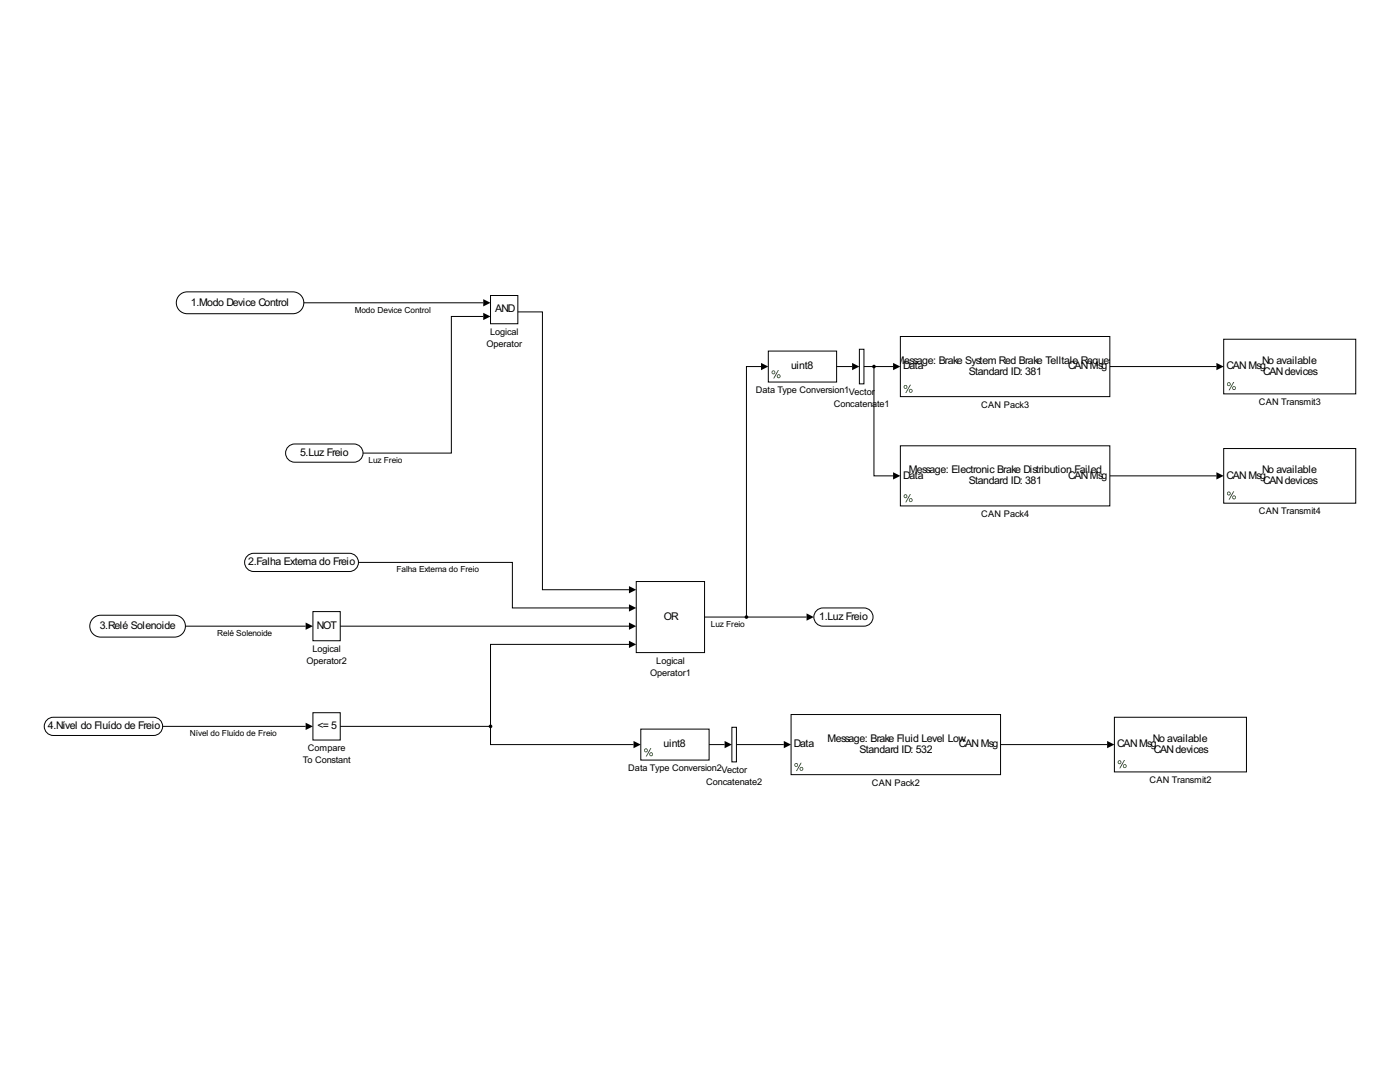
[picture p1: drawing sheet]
<svg xmlns="http://www.w3.org/2000/svg" width="279mm" height="216mm" viewBox="0 0 279 216" stroke-linecap="round" stroke-linejoin="round" font-family="sans-serif">
<path d="M97.9 59h5.4v5.6h-5.4z" fill="none" stroke="#000" stroke-width=".2"/>
<path d="M127 116h13.6v14.2h-13.6z" fill="#fff"/>
<path d="M127 116h13.6v14.2h-13.6z" fill="none" stroke="#000" stroke-width=".2"/>
<path d="M62.5 122h5.4v5.9h-5.4z" fill="#fff"/>
<path d="M62.5 122h5.4v5.9h-5.4z" fill="none" stroke="#000" stroke-width=".2"/>
<path d="M171.5 69.7h.9v6.9h-.9z" fill-rule="evenodd" fill="#fff"/>
<path d="M171.5 69.7h.9v6.9h-.9z" fill="none" stroke="#000" stroke-width=".2"/>
<path d="M171.6 76.4a.05 .05 0 0 1 .1 0 .05 .05 0 0 1-.1 0zM171.7 76.3v.2zM171.7 76.4a.05 .05 0 0 1 .1 0 .05 .05 0 0 1-.1 0zM171.7 76.4a.05 .05 0 0 0 .1 0 .05 .05 0 0 0-.1 0z" fill="#176508"/>
<path d="M153.3 70.1h13.7v6.1h-13.7z" fill-rule="evenodd" fill="#fff"/>
<path d="M153.3 70.1h13.7v6.1h-13.7z" fill="none" stroke="#000" stroke-width=".2"/>
<path d="M154 74.3a.38 .38 0 0 1 .7 0 .38 .38 0 0 1-.7 0zM154.1 74.3a.25 .25 0 0 0 .5 0 .25 .25 0 0 0-.5 0zM155.2 73.9h.2l-.9 1.6h-.2zM155 75.1a.4 .4 0 0 1 .8 0 .4 .4 0 0 1-.8 0zM155.2 75.1a.23 .23 0 0 0 .4 0 .23 .23 0 0 0-.4 0z" fill="#176508"/>
<path d="M35.8 58.9l1-.6 .6-.1h21.1a2.18 2.18 0 0 1 2.1 2.2 2.18 2.18 0 0 1-2.1 2.2h-21.1a2.18 2.18 0 0 1-2-1.3 2.18 2.18 0 0 1 .4-2.4z" fill="#fff"/>
<path d="M35.8 58.9l1-.6 .6-.1h21.1a2.18 2.18 0 0 1 2.1 2.2 2.18 2.18 0 0 1-2.1 2.2h-21.1a2.18 2.18 0 0 1-2-1.3 2.18 2.18 0 0 1 .4-2.4z" fill="none" stroke="#000" stroke-width=".2"/>
<path d="M18.6 123.4l.9-.6h.6h14.7a2.18 2.18 0 0 1 2.2 2.1 2.18 2.18 0 0 1-2.2 2.2h-14.7a2.18 2.18 0 0 1-2-1.3 2.18 2.18 0 0 1 .5-2.4z" fill="#fff"/>
<path d="M18.6 123.4l.9-.6h.6h14.7a2.18 2.18 0 0 1 2.2 2.1 2.18 2.18 0 0 1-2.2 2.2h-14.7a2.18 2.18 0 0 1-2-1.3 2.18 2.18 0 0 1 .5-2.4z" fill="none" stroke="#000" stroke-width=".2"/>
<path d="M57.5 89.1l.8-.4 .5-.1h11.8a1.82 1.82 0 0 1 1.8 1.8 1.82 1.82 0 0 1-1.8 1.8h-11.8a1.82 1.82 0 0 1-1.7-1.1 1.82 1.82 0 0 1 .4-2z" fill="#fff"/>
<path d="M57.5 89.1l.8-.4 .5-.1h11.8a1.82 1.82 0 0 1 1.8 1.8 1.82 1.82 0 0 1-1.8 1.8h-11.8a1.82 1.82 0 0 1-1.7-1.1 1.82 1.82 0 0 1 .4-2z" fill="none" stroke="#000" stroke-width=".2"/>
<path d="M49.4 110.9l.8-.4 .4-.1h19.1a1.82 1.82 0 0 1 1.8 1.8 1.82 1.82 0 0 1-1.8 1.8h-19.1a1.82 1.82 0 0 1-1.6-1.1 1.82 1.82 0 0 1 .4-2z" fill="#fff"/>
<path d="M49.4 110.9l.8-.4 .4-.1h19.1a1.82 1.82 0 0 1 1.8 1.8 1.82 1.82 0 0 1-1.8 1.8h-19.1a1.82 1.82 0 0 1-1.6-1.1 1.82 1.82 0 0 1 .4-2z" fill="none" stroke="#000" stroke-width=".2"/>
<path d="M163 121.8l.8-.4 .4-.1h8.2a1.82 1.82 0 0 1 1.8 1.8 1.82 1.82 0 0 1-1.8 1.8h-8.2a1.82 1.82 0 0 1-1.6-1.1 1.82 1.82 0 0 1 .4-2z" fill="#fff"/>
<path d="M163 121.8l.8-.4 .4-.1h8.2a1.82 1.82 0 0 1 1.8 1.8 1.82 1.82 0 0 1-1.8 1.8h-8.2a1.82 1.82 0 0 1-1.6-1.1 1.82 1.82 0 0 1 .4-2z" fill="none" stroke="#000" stroke-width=".2"/>
<path d="M9.4 143.7l.8-.5 .4-.1h20a1.82 1.82 0 0 1 1.9 1.8 1.82 1.82 0 0 1-1.9 1.9h-20a1.82 1.82 0 0 1-1.6-1.2 1.82 1.82 0 0 1 .4-1.9z" fill="#fff"/>
<path d="M9.4 143.7l.8-.5 .4-.1h20a1.82 1.82 0 0 1 1.9 1.8 1.82 1.82 0 0 1-1.9 1.9h-20a1.82 1.82 0 0 1-1.6-1.2 1.82 1.82 0 0 1 .4-1.9z" fill="none" stroke="#000" stroke-width=".2"/>
<path d="M62.5 142.2h5.4v5.5h-5.4z" fill-rule="evenodd" fill="#fff"/>
<path d="M62.5 142.2h5.4v5.5h-5.4z" fill="none" stroke="#000" stroke-width=".2"/>
<path d="M157.9 142.6h41.8v12h-41.8z" fill-rule="evenodd" fill="#fff"/>
<path d="M157.9 142.6h41.8v12h-41.8z" fill="none" stroke="#000" stroke-width=".2"/>
<path d="M158.5 152.6a.4 .4 0 0 1 .8 0 .4 .4 0 0 1-.8 0zM158.7 152.6a.23 .23 0 0 0 .4 0 .23 .23 0 0 0-.4 0zM159.8 152.2h.2l-.9 1.7h-.2zM159.6 153.4a.38 .38 0 0 1 .7 0 .38 .38 0 0 1-.7 0zM159.7 153.4a.25 .25 0 0 0 .5 0 .25 .25 0 0 0-.5 0z" fill="#176508"/>
<path d="M146.1 145.1h.9v6.9h-.9z" fill-rule="evenodd" fill="#fff"/>
<path d="M146.1 145.1h.9v6.9h-.9z" fill="none" stroke="#000" stroke-width=".2"/>
<path d="M146.3 151.8l-.1 .1z" fill="#176508"/>
<path d="M127.9 145.5h13.6v6.2h-13.6z" fill-rule="evenodd" fill="#fff"/>
<path d="M127.9 145.5h13.6v6.2h-13.6z" fill="none" stroke="#000" stroke-width=".2"/>
<path d="M128.5 149.7a.4 .4 0 0 1 .8 0 .4 .4 0 0 1-.8 0zM128.7 149.7a.23 .23 0 0 0 .4 0 .23 .23 0 0 0-.4 0zM129.8 149.3h.2l-.9 1.6h-.2zM129.6 150.5a.38 .38 0 0 1 .7 0 .38 .38 0 0 1-.7 0zM129.7 150.5a.25 .25 0 0 0 .5 0 .25 .25 0 0 0-.5 0z" fill="#176508"/>
<path d="M222.4 143.1h26.4v10.9h-26.4z" fill-rule="evenodd" fill="#fff"/>
<path d="M222.4 143.1h26.4v10.9h-26.4z" fill="none" stroke="#000" stroke-width=".2"/>
<path d="M223.1 152.1a.38 .38 0 0 1 .7 0 .38 .38 0 0 1-.7 0zM223.2 152.1a.25 .25 0 0 0 .5 0 .25 .25 0 0 0-.5 0zM224.3 151.7h.2l-.9 1.6h-.2zM224.1 152.9a.4 .4 0 0 1 .8 0 .4 .4 0 0 1-.8 0zM224.3 152.9a.23 .23 0 0 0 .4 0 .23 .23 0 0 0-.4 0z" fill="#176508"/>
<path d="M179.7 67.1h41.8v12h-41.8z" fill-rule="evenodd" fill="#fff"/>
<path d="M179.7 67.1h41.8v12h-41.8z" fill="none" stroke="#000" stroke-width=".2"/>
<path d="M180.3 77.2a.4 .4 0 0 1 .8 0 .4 .4 0 0 1-.8 0zM180.5 77.2a.23 .23 0 0 0 .4 0 .23 .23 0 0 0-.4 0zM181.6 76.8h.2l-.9 1.6h-.2zM181.4 78a.38 .38 0 0 1 .7 0 .38 .38 0 0 1-.7 0zM181.5 78a.25 .25 0 0 0 .5 0 .25 .25 0 0 0-.5 0z" fill="#176508"/>
<path d="M244.2 67.7h26.4v10.9h-26.4z" fill-rule="evenodd" fill="#fff"/>
<path d="M244.2 67.7h26.4v10.9h-26.4z" fill="none" stroke="#000" stroke-width=".2"/>
<path d="M244.9 76.7a.38 .38 0 0 1 .7 0 .38 .38 0 0 1-.7 0zM245 76.7a.25 .25 0 0 0 .5 0 .25 .25 0 0 0-.5 0zM246.1 76.2h.2l-.9 1.7h-.2zM245.9 77.4a.4 .4 0 0 1 .8 0 .4 .4 0 0 1-.8 0zM246.1 77.4a.23 .23 0 0 0 .4 0 .23 .23 0 0 0-.4 0z" fill="#176508"/>
<path d="M179.7 89h41.8v12h-41.8z" fill-rule="evenodd" fill="#fff"/>
<path d="M179.7 89h41.8v12h-41.8z" fill="none" stroke="#000" stroke-width=".2"/>
<path d="M180.3 99a.4 .4 0 0 1 .8 0 .4 .4 0 0 1-.8 0zM180.5 99a.23 .23 0 0 0 .4 0 .23 .23 0 0 0-.4 0zM181.6 98.6h.2l-.9 1.6h-.2zM181.4 99.8a.38 .38 0 0 1 .7 0 .38 .38 0 0 1-.7 0zM181.5 99.8a.25 .25 0 0 0 .5 0 .25 .25 0 0 0-.5 0z" fill="#176508"/>
<path d="M244.2 89.5h26.4v10.9h-26.4z" fill-rule="evenodd" fill="#fff"/>
<path d="M244.2 89.5h26.4v10.9h-26.4z" fill="none" stroke="#000" stroke-width=".2"/>
<path d="M244.9 98.5a.38 .38 0 0 1 .7 0 .38 .38 0 0 1-.7 0zM245 98.5a.25 .25 0 0 0 .5 0 .25 .25 0 0 0-.5 0zM246.1 98h.2l-.9 1.7h-.2zM245.9 99.3a.4 .4 0 0 1 .8 0 .4 .4 0 0 1-.8 0zM246.1 99.2a.23 .23 0 0 0 .4 0 .23 .23 0 0 0-.4 0z" fill="#176508"/>
<g fill="#000">
<path d="M96.4 59.7l1.5 .7-1.5 .7zM96.4 62.4l1.5 .7-1.5 .8zM151.9 72.4l1.4 .7-1.4 .8zM170.1 72.4l1.4 .7-1.4 .8zM178.2 72.4l1.5 .7-1.5 .8zM242.8 72.4l1.4 .7-1.4 .8zM178.2 94.2l1.5 .8-1.5 .7zM242.8 94.2l1.4 .8-1.4 .7zM125.5 116.9l1.5 .8-1.5 .7zM61 124.2l1.5 .7-1.5 .8zM125.5 124.2l1.5 .7-1.5 .8zM125.5 120.6l1.5 .7-1.5 .7z"/>
<path d="M125.5 127.9l1.5 .7-1.5 .7zM161 122.4l1.4 .7-1.4 .8zM61 144.2l1.5 .7-1.5 .8zM126.4 147.8l1.5 .8-1.5 .7zM144.6 147.8l1.5 .8-1.5 .7zM156.4 147.8l1.5 .8-1.5 .7zM220.9 147.8l1.5 .8-1.5 .7z"/>
</g>
<g fill="none" stroke="#000" stroke-width=".2">
<path d="M60.6 60.4h35.8M96.4 63.1h-6.3v27.3h-17.7M103.3 62.2h5v55.5h17.2M151.9 73.1h-2.9v50M167 73.1h3.1M172.4 73.1h5.8M174.4 73.1v21.9h3.8M221.5 73.1h21.3M221.5 95h21.3M71.5 112.2h30.8v9.1h23.2M37 124.9h24M67.9 124.9h57.6"/>
<path d="M125.5 128.6h-27.6v16.3M140.6 123.1h20.4M32.5 144.9h28.5M67.9 144.9h30M97.9 144.9v3.7h28.5M141.5 148.6h3.1M147 148.6h9.4M199.7 148.6h21.2"/>
</g>
<g fill="#000">
<circle cx="174.4" cy="73.1" r=".36"/>
<circle cx="149" cy="123.1" r=".36"/>
<circle cx="97.9" cy="144.9" r=".36"/>
</g>
<g font-size="2.4">
<text x="38.1" y="61">1.Modo Device Control</text>
<text x="98.8" y="62.2">AND</text>
<text x="157.9" y="73.7">uint8</text>
<text x="178.8" y="72.6">Message: Brake System Red Brake Telltale Request</text>
<text x="180.3" y="73.7">Data</text>
<text x="193.4" y="74.8">Standard ID: 381</text>
<text x="213.2" y="73.7">CANMsg</text>
<text x="244.8" y="73.7">CANMsg</text>
<text x="251.9" y="72.6">No available</text>
<text x="252.1" y="74.8">CANdevices</text>
<text x="59.9" y="91">5.Luz Freio</text>
<text x="180.3" y="95.5">Data</text>
<text x="181.4" y="94.4">Message: Electronic Brake Distribution Failed</text>
<text x="213.2" y="95.5">CANMsg</text>
<text x="244.8" y="95.5">CANMsg</text>
<text x="251.9" y="94.4">No available</text>
<text x="193.4" y="96.6">Standard ID: 381</text>
<text x="252.1" y="96.6">CANdevices</text>
<text x="49.5" y="112.8">2.Falha Externa do Freio</text>
<text x="19.9" y="125.5">3.Relé Solenoide</text>
<text x="63.2" y="125.5">NOT</text>
<text x="132.5" y="123.7">OR</text>
<text x="163.5" y="123.7">1.Luz Freio</text>
<text x="9.6" y="145.5">4.Nível do Fluído de Freio</text>
<text x="63.4" y="145.5">&lt;= 5</text>
<text x="132.4" y="149.1">uint8</text>
<text x="158.5" y="149.1">Data</text>
<text x="165.2" y="148">Message: Brake Fluid Level Low</text>
<text x="191.4" y="149.1">CANMsg</text>
<text x="223" y="149.1">CANMsg</text>
<text x="230.1" y="148">No available</text>
<text x="171.5" y="150.2">Standard ID: 532</text>
<text x="230.2" y="150.2">CANdevices</text>
</g>
<g font-size="2">
<text x="97.1" y="69.2">Operator</text>
<text x="97.8" y="66.8">Logical</text>
<text x="150.8" y="78.5">Data Type Conversion1Vector</text>
<text x="166.4" y="81.2">Concatenate1</text>
<text x="195.8" y="81.4">CAN Pack3</text>
<text x="251.2" y="80.8">CAN Transmit3</text>
<text x="195.8" y="103.2">CAN Pack4</text>
<text x="251.2" y="102.6">CAN Transmit4</text>
<text x="62.4" y="130.1">Logical</text>
<text x="61.1" y="132.4">Operator2</text>
<text x="129.8" y="134.8">Operator1</text>
<text x="131" y="132.4">Logical</text>
<text x="61.5" y="149.9">Compare</text>
<text x="60.4" y="152.3">To Constant</text>
<text x="125.4" y="153.9">Data Type Conversion2Vector</text>
<text x="141" y="156.6">Concatenate2</text>
<text x="174" y="156.8">CAN Pack2</text>
<text x="229.4" y="156.3">CAN Transmit2</text>
</g>
<g font-size="1.9">
<text x="70.8" y="62.4">Modo Device Control</text>
<text x="73.6" y="92.4">Luz Freio</text>
<text x="79.1" y="114.2">Falha Externa do Freio</text>
<text x="141.9" y="125.1">Luz Freio</text>
<text x="43.3" y="126.9">Relé Solenoide</text>
<text x="37.9" y="146.9">Nível do Fluído de Freio</text>
</g>
</svg>
